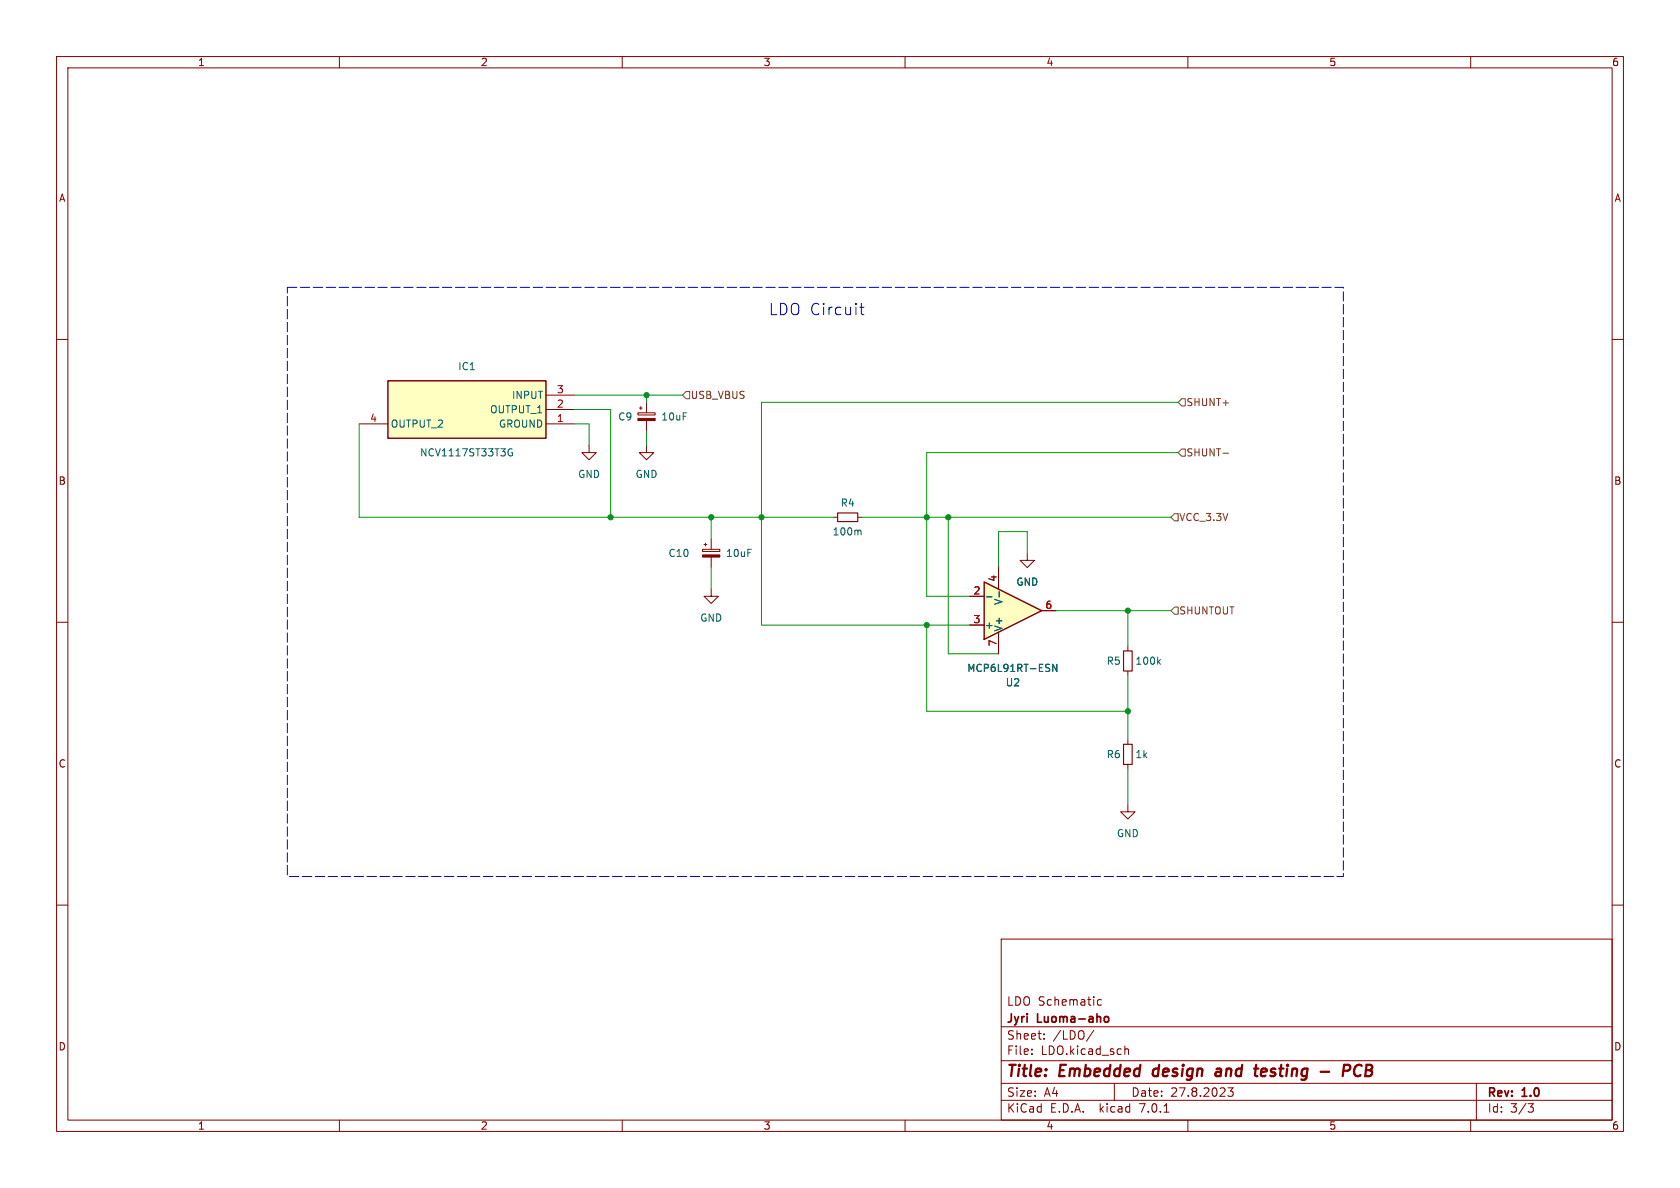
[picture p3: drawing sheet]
<svg xmlns="http://www.w3.org/2000/svg" width="297mm" height="210mm" viewBox="0 0 297 210" stroke-linecap="round" stroke-linejoin="round" font-family="sans-serif">
<g fill="none" stroke="#840000" stroke-width=".18">
<path d="M10 10h277v190h-277zM12 12h273v186h-273zM60 10v2M110 10v2M160 10v2M210 10v2M260 10v2M10 60h2M285 60h2M63.5 74.9h5.1M96.5 74.9h5.1M96.5 72.4h5.1"/>
<path d="M96.5 69.9h5.1M104.1 78.7v1.3h1.3l-1.3 1.3-1.2-1.3h1.2M112.8 73h3v.4h-3zM113 72.1h.5M113.3 71.9v.5M114.3 78.7v1.3h1.3l-1.3 1.3-1.3-1.3h1.3M114.3 71.1v1.9M114.3 74.3v1.9M124.2 97.1h3.1v.4h-3.1zM124.5 96.3h.5M124.7 96v.5M125.7 95.3v1.8"/>
<path d="M125.7 98.5v1.8M10 110h2M125.7 104.1v1.3h1.3l-1.3 1.3-1.2-1.3h1.2M285 110h2M10 160h2M199.4 142.2v1.3h1.3l-1.3 1.3-1.3-1.3h1.3M285 160h2M177 166h108v32h-108zM194.7 176.8l-.4-.1-.3 .3v.4l.1 .2h.6M60 198v2M110 198v2M160 198v2"/>
<path d="M177 194.5h108M177 191.5h108M177 187.5h108M177 181.5h108M182.4 186.3v.1M182.4 185.5v.1M184.6 183.6v.1M184.6 182.8v.1M193.4 182.1l-1.3 2M197 191.5v3M198.9 184.9v1.5M198.9 185.5l.2-.1 .3 .1 .1 .9"/>
<path d="M205.8 196.6h.8M210 198v2M217.1 192.3h.9l-.5 .6 .4 .1v.7l-.2 .1h-.4l-.2-.1M260 198v2M261 191.5v6.5M270.1 195.1h1l-.5 .6 .4 .1 .1 .5-.3 .3h-.4"/>
</g>
<path d="M203.8 189.3v.7M215.6 188.9l-.5 .1M215.7 189.5h-.5a.4 .4 0 0 0-.3 .3 .4 .4 0 0 0 .2 .4h.5M221.7 188.9h.8M223.1 189l-.2 .9 .2 .3M223.9 189.4l-1 .2M233.5 189.5h1.5M237.5 189.3h.8a.55 .55 0 0 0 .4-.5 .55 .55 0 0 0-.3-.6h-.8l-.2 2M239.9 188.3a1.11 1.11 0 0 0 0 1.9" fill="none" stroke="#840000" stroke-width=".4"/>
<path d="M195.4 179.8l.3-.1 .3 .3-.1 .6-.2 .1-.3-.1" fill="none" stroke="#840000" stroke-width=".3"/>
<path d="M68.6 67.3h27.9v10.2h-27.9z" fill="#ffffc2" stroke="#ffffc2" stroke-width=".18"/>
<path d="M68.6 67.3h27.9v10.2h-27.9z" fill="none" stroke="#840000" stroke-width=".25"/>
<path d="M90.5 79.4l-.3-.1-.3 .2M90.4 80.1h.2l-.1 .4-.3 .1-.3-.2" fill="none" stroke="#006464" stroke-width=".18"/>
<g fill="#840000" stroke="#840000" stroke-width=".18">
<path d="M124.2 98.1h3.1v.4h-3.1z"/>
<path d="M112.8 74h3v.3h-3z"/>
</g>
<path d="M174 102.9l10.1 5.1-10.1 5z" fill="#ffffc2"/>
<path d="M174 102.9l10.1 5.1-10.1 5z" fill="none" stroke="#840000" stroke-width=".25"/>
<path d="M147.3 91.4h.8M151.6 91.4h.8M181.6 97.8v1.3h1.3l-1.3 1.2-1.3-1.2h1.3M171.4 105.4h2.6M171.4 110.5h2.6M176.5 100.3v3.8M176.5 111.8v3.8M184.1 108h2.6M199.4 114.3v.8M199.4 118.6v.8M199.4 130.8v.8M199.4 135.1v.8" fill="none" stroke="#840000" stroke-width=".18"/>
<path d="M152 93.7l.2 .2v.7M174.4 105.5h1M176.6 104.6v.9M186.8 117.4v1.3l-.7-1.3v1.3M204.8 116.9l.3 .5M205.1 116.6l-.4 .5" fill="none" stroke="#006464" stroke-width=".18"/>
<path d="M148.1 90.7h3.5v1.5h-3.5zM198.6 115.1h1.6v3.5h-1.6zM198.6 131.6h1.6v3.5h-1.6z" fill="none" stroke="#840000" stroke-width=".2"/>
<path d="M121.3 69.2h.6v1.3h-.6l-.7-.6zM208.9 79.4h.6v1.2h-.6l-.6-.6zM208.9 70.5h.6v1.3h-.6l-.6-.7zM207.6 90.8h.7v1.3h-.7l-.6-.7zM216.2 80.1h1M207.6 107.3h.7v1.3h-.7l-.6-.6z" fill="none" stroke="#725600" stroke-width=".18"/>
<path d="M152 54.3h.7M152.3 53.6v1.7l.1 .2 .3 .1" fill="none" stroke="#0000c2" stroke-width=".18"/>
<path d="M50.8 50.8h186.7v104.1h-186.7v-104.1" fill="none" stroke="#0000c2" stroke-width=".18" stroke-dasharray="1.7 .6"/>
<g fill="none" stroke="#009600" stroke-width=".18">
<path d="M63.5 74.9v16.5h83.8M101.6 69.9h19M101.6 72.4h6.3v19M101.6 74.9h2.5v3.8M114.3 69.9v1.2M114.3 76.2v2.5M208.3 71.1h-73.7v39.4h36.8M125.7 91.4v3.9M152.4 91.4h54.6M167.6 91.4v24.2h8.9M181.6 97.8v-3.8h-5.1v6.3M208.3 80h-44.5v25.4h7.6"/>
<path d="M125.7 100.3v3.8M163.8 110.5v15.2h35.6M186.7 108h20.3M199.4 108v6.3M199.4 119.4v11.4M199.4 135.9v6.3"/>
</g>
<g fill="#009600" stroke="#009600" stroke-width=".18">
<circle cx="134.6" cy="91.4" r=".46"/>
<circle cx="125.7" cy="91.4" r=".46"/>
<circle cx="163.8" cy="110.5" r=".46"/>
<circle cx="163.8" cy="91.4" r=".46"/>
<circle cx="107.9" cy="91.4" r=".46"/>
<circle cx="114.3" cy="69.9" r=".46"/>
<circle cx="199.4" cy="108" r=".46"/>
<circle cx="167.6" cy="91.4" r=".46"/>
<circle cx="199.4" cy="125.7" r=".46"/>
</g>
<text font-size="2.8" fill="#0000c2" x="135.9" y="55.9">LDO Circuit</text>
<g font-size="2.8" fill="#840000">
<text x="178" y="190.8">Title:</text>
<text x="187.4" y="190.8">Embedded</text>
<text x="204.6" y="190.8">design</text>
<text x="216.2" y="190.8">and</text>
<text x="223.8" y="190.8">testing</text>
<text x="240.5" y="190.8">PCB</text>
</g>
<g font-size="2.1" fill="#840000">
<text x="178" y="177.9">LDO Schematic</text>
<text x="178" y="183.9">Sheet:</text>
<text x="178" y="181.1">Jyri</text>
<text x="183.5" y="181.1">Luoma-aho</text>
<text x="186.2" y="183.9">/LDO/</text>
<text x="178" y="186.6">File:</text>
<text x="184" y="186.6">LDO.kicad_sch</text>
<text x="178" y="196.8">KiCad</text>
<text x="178" y="194">Size:</text>
<text x="184.6" y="194">A4</text>
<text x="185.7" y="196.8">E.D.A.</text>
<text x="194.4" y="196.8">kicad</text>
<text x="200" y="194">Date:</text>
<text x="201.5" y="196.8">7.0.1</text>
<text x="206.9" y="194">27.8.2023</text>
<text x="263" y="194.2">Rev:</text>
<text x="263" y="196.8">Id:</text>
<text x="267" y="196.8">3/3</text>
<text x="269.2" y="194.2">1.0</text>
</g>
<g font-size="1.8" fill="#840000">
<text x="35" y="11.8">1</text>
<text x="85" y="11.8">2</text>
<text x="135" y="11.8">3</text>
<text x="185" y="11.8">4</text>
<text x="235" y="11.8">5</text>
<text x="285" y="11.8">6</text>
<text x="10.4" y="35.8">A</text>
<text x="285.4" y="35.8">A</text>
<text x="10.3" y="85.8">B</text>
<text x="285.3" y="85.8">B</text>
<text x="10.3" y="135.8">C</text>
<text x="285.3" y="135.8">C</text>
<text x="10.3" y="185.8">D</text>
<text x="285.3" y="185.8">D</text>
<text x="35" y="199.8">1</text>
<text x="85" y="199.8">2</text>
<text x="135" y="199.8">3</text>
<text x="185" y="199.8">4</text>
<text x="235" y="199.8">5</text>
<text x="285" y="199.8">6</text>
</g>
<g font-size="1.8" fill="#006464">
<text x="80.9" y="65.6">IC1</text>
<text x="90.4" y="70.7">INPUT</text>
<text x="69.1" y="75.8">OUTPUT_2</text>
<text x="86.5" y="73.2">OUTPUT_1</text>
<text x="88.1" y="75.8">GROUND</text>
<text x="109.2" y="74.5">C9</text>
<text x="116.8" y="74.5">10uF</text>
<text x="74.2" y="80.8">NCV1117ST33T3G</text>
<text x="102.1" y="84.6">GND</text>
<text x="112.3" y="84.6">GND</text>
<text x="148.6" y="89.7">R4</text>
<text x="147.1" y="94.8">100m</text>
<text x="118.1" y="98.6">C10</text>
<text x="128.3" y="98.6">10uF</text>
<text x="177.4" y="107.1" transform="rotate(-90 177.4 107.1)">V-</text>
<text x="179.6" y="103.7">GND</text>
<text x="123.7" y="110">GND</text>
<text x="174.1" y="111.3">+</text>
<text x="177.4" y="111.6" transform="rotate(-90 177.4 111.6)">V+</text>
<text x="170.9" y="118.9">MCP6L91RT-ESN</text>
<text x="195.6" y="117.7">R5</text>
<text x="200.7" y="117.7">100k</text>
<text x="177.7" y="121.5">U2</text>
<text x="195.6" y="134.2">R6</text>
<text x="200.7" y="134.2">1k</text>
<text x="197.4" y="148.1">GND</text>
</g>
<g font-size="1.8" fill="#a90000">
<text x="98.4" y="69.6">3</text>
<text x="65.4" y="74.7">4</text>
<text x="98.4" y="74.7">1</text>
<text x="98.4" y="72.1">2</text>
<text x="172.1" y="105.2">2</text>
<text x="176.3" y="102.9" transform="rotate(-90 176.3 102.9)">4</text>
<text x="184.8" y="107.7">6</text>
<text x="172.1" y="110.2">3</text>
<text x="176.3" y="114.3" transform="rotate(-90 176.3 114.3)">7</text>
</g>
<g font-size="1.8" fill="#725600">
<text x="122.1" y="70.7">USB_VBUS</text>
<text x="209.7" y="71.9">SHUNT+</text>
<text x="209.7" y="80.8">SHUNT-</text>
<text x="208.5" y="92.3">VCC_3.3V</text>
<text x="208.5" y="108.8">SHUNTOUT</text>
</g>
</svg>
